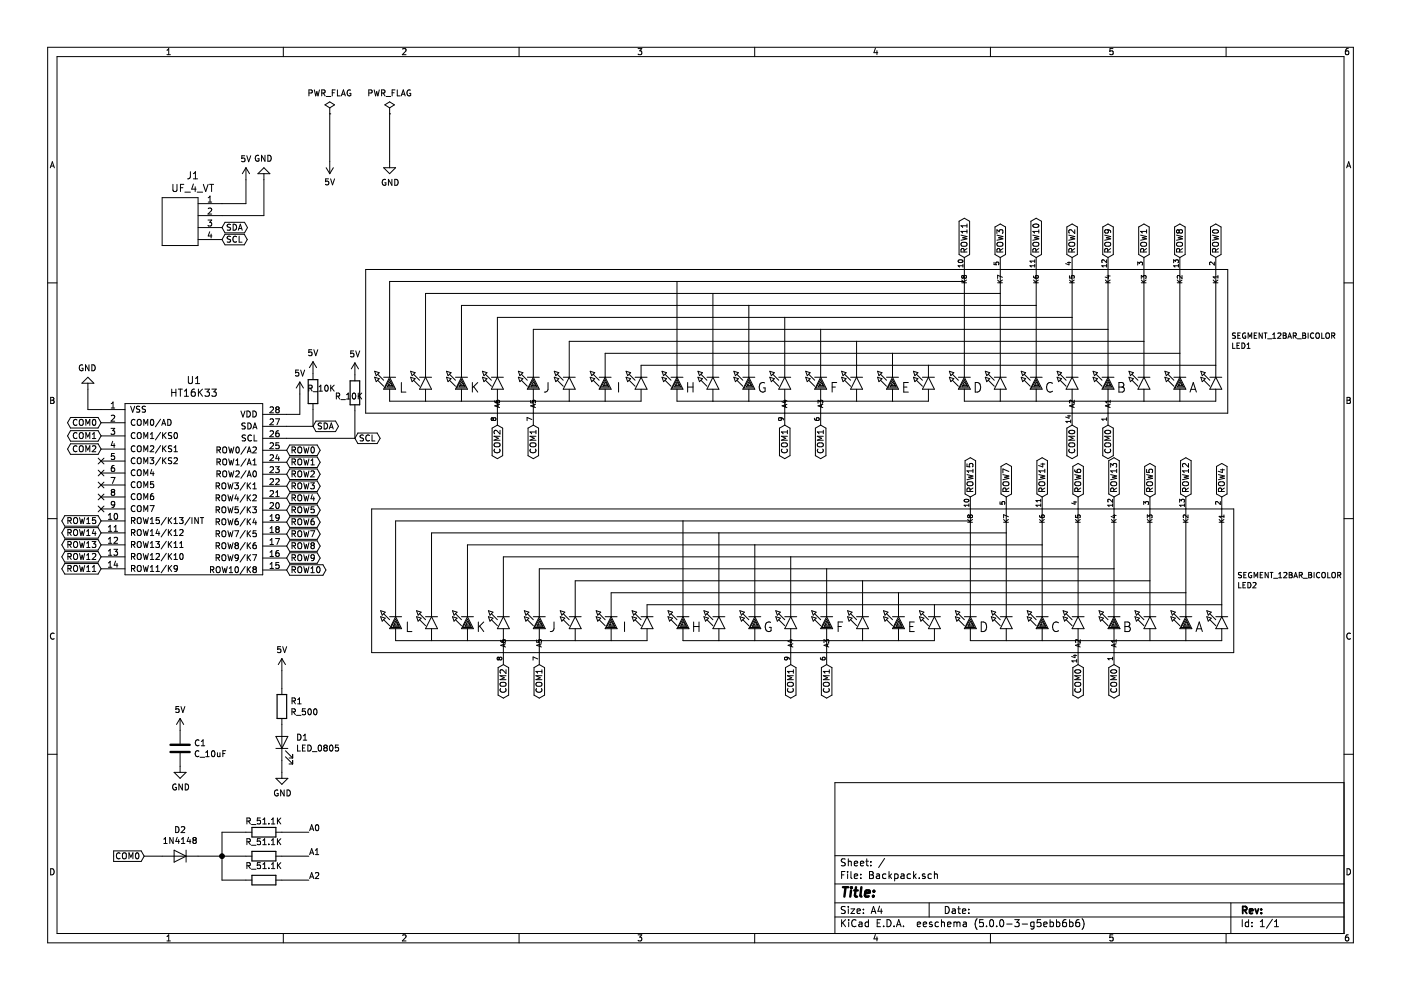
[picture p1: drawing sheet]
EESchema Schematic File Version 4
LIBS:Backpack-cache
EELAYER 26 0
EELAYER END
$Descr A4 11693 8268
encoding utf-8
Sheet 1 1
Title ""
Date ""
Rev ""
Comp ""
Comment1 ""
Comment2 ""
Comment3 ""
Comment4 ""
$EndDescr
$Comp
L Adafruit_Parts:SEGMENT_12BAR_BICOLOR LED1
U 1 1
P 6750 2850
F 0 "LED1" H 3222 2892 45  0000 R CNN
F 1 "SEGMENT_12BAR_BICOLOR" H 3222 2808 45  0000 R CNN
F 2 "" H 6750 2850 60  0001 C CNN
F 3 "" H 6750 2850 60  0001 C CNN
	1    6750 2850
	-1   0    0    1   
$EndComp
$Comp
L Adafruit_Parts:SEGMENT_12BAR_BICOLOR LED2
U 1 1
P 6800 4850
F 0 "LED2" H 3272 4892 45  0000 R CNN
F 1 "SEGMENT_12BAR_BICOLOR" H 3272 4808 45  0000 R CNN
F 2 "" H 6800 4850 60  0001 C CNN
F 3 "" H 6800 4850 60  0001 C CNN
	1    6800 4850
	-1   0    0    1   
$EndComp
$Comp
L Adafruit_Parts:HT16K33 U1
U 1 1
P 1730 5150
F 0 "U1" H 1615 7127 60  0000 C CNN
F 1 "HT16K33" H 1615 7021 60  0000 C CNN
F 2 "adafruit:SSOP28" H 2380 5870 60  0001 C CNN
F 3 "" H 2380 5870 60  0001 C CNN
	1    1730 5150
	1    0    0    -1  
$EndComp
$Comp
L Formula_Parts:UF_4_VT J1
U 1 1
P 1500 1900
F 0 "J1" H 1606 2337 60  0000 C CNN
F 1 "UF_4_VT" H 1606 2231 60  0000 C CNN
F 2 "footprints:Ultrafit_4" H 1400 2150 60  0001 C CNN
F 3 "http://www.literature.molex.com/SQLImages/kelmscott/Molex/PDF_Images/987651-1008.pdf" H 1500 2250 60  0001 C CNN
F 4 "DK" H 1500 1900 60  0001 C CNN "MFN"
F 5 "WM11574-ND" H 1500 1900 60  0001 C CNN "MPN"
F 6 "https://www.digikey.com/products/en?keywords=WM11574-ND" H 2000 2750 60  0001 C CNN "PurchasingLink"
	1    1500 1900
	1    0    0    -1  
$EndComp
Wire Wire Line
	1850 1700 2050 1700
Wire Wire Line
	2050 1700 2050 1500
Wire Wire Line
	1850 1800 2200 1800
Wire Wire Line
	2200 1800 2200 1500
$Comp
L Adafruit_Parts:5V #SUPPLY?
U 1 1
P 2050 1500
F 0 "#SUPPLY?" H 2050 1500 50  0001 L BNN
F 1 "5V" H 2050 1674 50  0000 C CNN
F 2 "" H 2050 1500 60  0001 C CNN
F 3 "" H 2050 1500 60  0001 C CNN
	1    2050 1500
	1    0    0    -1  
$EndComp
$Comp
L Adafruit_Parts:GND #PWR?
U 1 1
P 2200 1500
F 0 "#PWR?" H 2200 1250 50  0001 C CNN
F 1 "GND" H 2205 1327 50  0000 C CNN
F 2 "" H 2200 1500 50  0001 C CNN
F 3 "" H 2200 1500 50  0001 C CNN
	1    2200 1500
	-1   0    0    1   
$EndComp
$Comp
L Formula_Parts:C_10uF C1
U 1 1
P 1500 6250
F 0 "C1" H 1615 6296 50  0000 L CNN
F 1 "C_10uF" H 1615 6205 50  0000 L CNN
F 2 "footprints:C_0805_OEM" H 1538 6100 50  0001 C CNN
F 3 "http://www.samsungsem.com/kr/support/product-search/mlcc/__icsFiles/afieldfile/2018/06/20/CL21A106KPFNNNE.pdf" H 1525 6350 50  0001 C CNN
F 4 "DK" H 1500 6250 60  0001 C CNN "MFN"
F 5 "1276-1052-1-ND" H 1500 6250 60  0001 C CNN "MPN"
F 6 "https://www.digikey.com/product-detail/en/samsung-electro-mechanics/CL21A106KPFNNNE/1276-1052-1-ND/3889138" H 1925 6750 60  0001 C CNN "PurchasingLink"
	1    1500 6250
	1    0    0    -1  
$EndComp
$Comp
L power:GND #PWR?
U 1 1
P 1500 6400
F 0 "#PWR?" H 1500 6150 50  0001 C CNN
F 1 "GND" H 1505 6227 50  0000 C CNN
F 2 "" H 1500 6400 50  0001 C CNN
F 3 "" H 1500 6400 50  0001 C CNN
	1    1500 6400
	1    0    0    -1  
$EndComp
$Comp
L Adafruit_Parts:5V #SUPPLY?
U 1 1
P 1500 6100
F 0 "#SUPPLY?" H 1500 6100 50  0001 L BNN
F 1 "5V" H 1500 6274 50  0000 C CNN
F 2 "" H 1500 6100 60  0001 C CNN
F 3 "" H 1500 6100 60  0001 C CNN
	1    1500 6100
	1    0    0    -1  
$EndComp
$Comp
L Adafruit_Parts:LED_0805 D1
U 1 1
P 2350 6200
F 0 "D1" V 2388 6083 50  0000 R CNN
F 1 "LED_0805" V 2297 6083 50  0000 R CNN
F 2 "footprints:LED_0805_OEM" H 2250 6200 50  0001 C CNN
F 3 "http://www.osram-os.com/Graphics/XPic9/00078860_0.pdf" H 2350 6300 50  0001 C CNN
F 4 "475-1410-1-ND" H 2350 6200 60  0001 C CNN "MPN"
F 5 "Digi-Key" H 2350 6200 60  0001 C CNN "MFN"
F 6 "Value" H 2350 6200 60  0001 C CNN "Package"
F 7 "https://www.digikey.com/products/en?keywords=475-1410-1-ND" H 2750 6700 60  0001 C CNN "PurchasingLink"
	1    2350 6200
	0    -1   -1   0   
$EndComp
$Comp
L power:GND #PWR?
U 1 1
P 2350 6450
F 0 "#PWR?" H 2350 6200 50  0001 C CNN
F 1 "GND" H 2355 6277 50  0000 C CNN
F 2 "" H 2350 6450 50  0001 C CNN
F 3 "" H 2350 6450 50  0001 C CNN
	1    2350 6450
	1    0    0    -1  
$EndComp
Wire Wire Line
	2350 6350 2350 6450
$Comp
L Adafruit_Parts:R_500 R1
U 1 1
P 2350 5900
F 0 "R1" H 2420 5946 50  0000 L CNN
F 1 "R_500" H 2420 5855 50  0000 L CNN
F 2 "footprints:R_0402_OEM" V 2280 5900 50  0001 C CNN
F 3 "http://www.vishay.com/docs/60057/pnm.pdf" V 2430 5900 50  0001 C CNN
F 4 "Value" H 2350 5900 60  0001 C CNN "Package"
F 5 "Digi Key" V 2530 6000 60  0001 C CNN "MFN"
F 6 "541-1905-2-ND" V 2630 6100 60  0001 C CNN "MPN"
F 7 "https://www.digikey.com/product-detail/en/vishay-dale/PNM0402E5000BST1/541-1905-2-ND/4341867" V 2730 6200 60  0001 C CNN "PurchasingLink"
	1    2350 5900
	1    0    0    -1  
$EndComp
Wire Wire Line
	2350 5750 2350 5600
$Comp
L Adafruit_Parts:5V #SUPPLY?
U 1 1
P 2350 5600
F 0 "#SUPPLY?" H 2350 5600 50  0001 L BNN
F 1 "5V" H 2350 5774 50  0000 C CNN
F 2 "" H 2350 5600 60  0001 C CNN
F 3 "" H 2350 5600 60  0001 C CNN
	1    2350 5600
	1    0    0    -1  
$EndComp
$Comp
L Adafruit_Parts:PWR_FLAG #FLG?
U 1 1
P 2750 950
F 0 "#FLG?" H 2750 1025 50  0001 C CNN
F 1 "PWR_FLAG" H 2750 1124 50  0000 C CNN
F 2 "" H 2750 950 50  0001 C CNN
F 3 "" H 2750 950 50  0001 C CNN
	1    2750 950 
	1    0    0    -1  
$EndComp
$Comp
L Adafruit_Parts:PWR_FLAG #FLG?
U 1 1
P 3250 950
F 0 "#FLG?" H 3250 1025 50  0001 C CNN
F 1 "PWR_FLAG" H 3250 1124 50  0000 C CNN
F 2 "" H 3250 950 50  0001 C CNN
F 3 "" H 3250 950 50  0001 C CNN
	1    3250 950 
	1    0    0    -1  
$EndComp
$Comp
L Adafruit_Parts:5V #SUPPLY?
U 1 1
P 2750 1350
F 0 "#SUPPLY?" H 2750 1350 50  0001 L BNN
F 1 "5V" H 2750 1524 50  0000 C CNN
F 2 "" H 2750 1350 60  0001 C CNN
F 3 "" H 2750 1350 60  0001 C CNN
	1    2750 1350
	-1   0    0    1   
$EndComp
$Comp
L Adafruit_Parts:GND #PWR?
U 1 1
P 3250 1350
F 0 "#PWR?" H 3250 1100 50  0001 C CNN
F 1 "GND" H 3255 1177 50  0000 C CNN
F 2 "" H 3250 1350 50  0001 C CNN
F 3 "" H 3250 1350 50  0001 C CNN
	1    3250 1350
	1    0    0    -1  
$EndComp
Wire Wire Line
	3250 950  3250 1350
Wire Wire Line
	2750 950  2750 1350
$Comp
L Adafruit_Parts:GND #PWR?
U 1 1
P 730 3250
F 0 "#PWR?" H 730 3000 50  0001 C CNN
F 1 "GND" H 735 3077 50  0000 C CNN
F 2 "" H 730 3250 50  0001 C CNN
F 3 "" H 730 3250 50  0001 C CNN
	1    730  3250
	-1   0    0    1   
$EndComp
Text GLabel 1850 1900 2    50   BiDi ~ 0
SDA
Text GLabel 1850 2000 2    50   BiDi ~ 0
SCL
Text GLabel 4150 3550 3    50   BiDi ~ 0
COM2
Text GLabel 4450 3550 3    50   BiDi ~ 0
COM1
Text GLabel 6550 3550 3    50   BiDi ~ 0
COM1
Text GLabel 6850 3550 3    50   BiDi ~ 0
COM1
Text GLabel 8950 3550 3    50   BiDi ~ 0
COM0
Text GLabel 9250 3550 3    50   BiDi ~ 0
COM0
Text GLabel 4200 5550 3    50   BiDi ~ 0
COM2
Text GLabel 4500 5550 3    50   BiDi ~ 0
COM1
Text GLabel 6600 5550 3    50   BiDi ~ 0
COM1
Text GLabel 6900 5550 3    50   BiDi ~ 0
COM1
Text GLabel 9000 5550 3    50   BiDi ~ 0
COM0
Text GLabel 9300 5550 3    50   BiDi ~ 0
COM0
Text GLabel 8050 2150 1    50   BiDi ~ 0
ROW11
Text GLabel 8350 2150 1    50   BiDi ~ 0
ROW3
Text GLabel 8650 2150 1    50   BiDi ~ 0
ROW10
Text GLabel 8950 2150 1    50   BiDi ~ 0
ROW2
Text GLabel 9250 2150 1    50   BiDi ~ 0
ROW9
Text GLabel 9550 2150 1    50   BiDi ~ 0
ROW1
Text GLabel 9850 2150 1    50   BiDi ~ 0
ROW8
Text GLabel 10150 2150 1    50   BiDi ~ 0
ROW0
Text GLabel 8100 4150 1    50   BiDi ~ 0
ROW15
Text GLabel 8400 4150 1    50   BiDi ~ 0
ROW7
Text GLabel 8700 4150 1    50   BiDi ~ 0
ROW14
Text GLabel 9000 4150 1    50   BiDi ~ 0
ROW6
Text GLabel 9300 4150 1    50   BiDi ~ 0
ROW13
Text GLabel 9600 4150 1    50   BiDi ~ 0
ROW5
Text GLabel 9900 4150 1    50   BiDi ~ 0
ROW12
Text GLabel 10200 4150 1    50   BiDi ~ 0
ROW4
Text GLabel 1200 7150 0    50   Input ~ 0
COM0
Wire Wire Line
	1650 7150 1850 7150
Wire Wire Line
	1850 7150 1850 6950
Wire Wire Line
	1850 6950 2050 6950
Wire Wire Line
	1850 7150 2050 7150
Connection ~ 1850 7150
Wire Wire Line
	1200 7150 1350 7150
$Comp
L Diode:1N4148 D2
U 1 1
P 1500 7150
F 0 "D2" H 1500 6934 50  0000 C CNN
F 1 "1N4148" H 1500 7025 50  0000 C CNN
F 2 "Diode_THT:D_DO-35_SOD27_P7.62mm_Horizontal" H 1500 6975 50  0001 C CNN
F 3 "http://www.nxp.com/documents/data_sheet/1N4148_1N4448.pdf" H 1500 7150 50  0001 C CNN
	1    1500 7150
	-1   0    0    1   
$EndComp
Wire Wire Line
	1850 7150 1850 7350
Wire Wire Line
	1850 7350 2050 7350
$Comp
L Formula_Parts:R_51.1K R?
U 1 1
P 2200 6950
F 0 "R?" V 2407 6950 50  0001 C CNN
F 1 "R_51.1K" V 2316 6950 50  0000 C BNN
F 2 "footprints:R_0805_OEM" H 2130 6950 50  0001 C CNN
F 3 "https://industrial.panasonic.com/cdbs/www-data/pdf/RDA0000/AOA0000C304.pdf" H 2280 6950 50  0001 C CNN
F 4 "DK" H 2200 6950 60  0001 C CNN "MFN"
F 5 "P51.1KCCT-ND" H 2200 6950 60  0001 C CNN "MPN"
F 6 "https://www.digikey.com/product-detail/en/panasonic-electronic-components/ERJ-6ENF5112V/P51.1KCCT-ND/119466" H 2680 7350 60  0001 C CNN "PurchasingLink"
	1    2200 6950
	0    -1   -1   0   
$EndComp
$Comp
L Formula_Parts:R_51.1K R?
U 1 1
P 2200 7150
F 0 "R?" V 2407 7150 50  0001 C CNN
F 1 "R_51.1K" V 2315 7150 50  0000 C CNN
F 2 "footprints:R_0805_OEM" H 2130 7150 50  0001 C CNN
F 3 "https://industrial.panasonic.com/cdbs/www-data/pdf/RDA0000/AOA0000C304.pdf" H 2280 7150 50  0001 C CNN
F 4 "DK" H 2200 7150 60  0001 C CNN "MFN"
F 5 "P51.1KCCT-ND" H 2200 7150 60  0001 C CNN "MPN"
F 6 "https://www.digikey.com/product-detail/en/panasonic-electronic-components/ERJ-6ENF5112V/P51.1KCCT-ND/119466" H 2680 7550 60  0001 C CNN "PurchasingLink"
	1    2200 7150
	0    -1   -1   0   
$EndComp
Wire Wire Line
	2350 7150 2575 7150
Wire Wire Line
	2350 6950 2575 6950
$Comp
L Formula_Parts:R_51.1K R?
U 1 1
P 2200 7350
F 0 "R?" V 2407 7350 50  0001 C CNN
F 1 "R_51.1K" V 2315 7350 50  0000 C CNN
F 2 "footprints:R_0805_OEM" H 2130 7350 50  0001 C CNN
F 3 "https://industrial.panasonic.com/cdbs/www-data/pdf/RDA0000/AOA0000C304.pdf" H 2280 7350 50  0001 C CNN
F 4 "DK" H 2200 7350 60  0001 C CNN "MFN"
F 5 "P51.1KCCT-ND" H 2200 7350 60  0001 C CNN "MPN"
F 6 "https://www.digikey.com/product-detail/en/panasonic-electronic-components/ERJ-6ENF5112V/P51.1KCCT-ND/119466" H 2680 7750 60  0001 C CNN "PurchasingLink"
	1    2200 7350
	0    -1   -1   0   
$EndComp
Wire Wire Line
	2350 7350 2575 7350
Text Label 2575 6950 0    50   ~ 0
A0
Text Label 2575 7150 0    50   ~ 0
A1
Text Label 2575 7350 0    50   ~ 0
A2
$Comp
L Adafruit_Parts:5V #SUPPLY?
U 1 1
P 2500 3290
F 0 "#SUPPLY?" H 2500 3290 50  0001 L BNN
F 1 "5V" H 2500 3464 50  0000 C CNN
F 2 "" H 2500 3290 60  0001 C CNN
F 3 "" H 2500 3290 60  0001 C CNN
	1    2500 3290
	1    0    0    -1  
$EndComp
Wire Wire Line
	840  3420 730  3420
Wire Wire Line
	730  3420 730  3250
Wire Wire Line
	2390 3460 2500 3460
Wire Wire Line
	2500 3460 2500 3290
NoConn ~ 840  3850
NoConn ~ 840  3950
NoConn ~ 840  4050
NoConn ~ 840  4150
NoConn ~ 840  4250
Text GLabel 840  3530 0    50   BiDi ~ 0
COM0
Text GLabel 840  3640 0    50   BiDi ~ 0
COM1
Text GLabel 840  3750 0    50   BiDi ~ 0
COM2
Text GLabel 840  4350 0    50   BiDi ~ 0
ROW15
Text GLabel 840  4450 0    50   BiDi ~ 0
ROW14
Text GLabel 840  4550 0    50   BiDi ~ 0
ROW13
Text GLabel 840  4650 0    50   BiDi ~ 0
ROW12
Text GLabel 840  4750 0    50   BiDi ~ 0
ROW11
Text GLabel 2390 3760 2    50   BiDi ~ 0
ROW0
Text GLabel 2390 3860 2    50   BiDi ~ 0
ROW1
Text GLabel 2390 3960 2    50   BiDi ~ 0
ROW2
Text GLabel 2390 4060 2    50   BiDi ~ 0
ROW3
Text GLabel 2390 4160 2    50   BiDi ~ 0
ROW4
Text GLabel 2390 4260 2    50   BiDi ~ 0
ROW5
Text GLabel 2390 4360 2    50   BiDi ~ 0
ROW6
Text GLabel 2390 4460 2    50   BiDi ~ 0
ROW7
Text GLabel 2390 4560 2    50   BiDi ~ 0
ROW8
Text GLabel 2390 4660 2    50   BiDi ~ 0
ROW9
Text GLabel 2390 4760 2    50   BiDi ~ 0
ROW10
Wire Wire Line
	2390 3560 2610 3560
Wire Wire Line
	2610 3560 2610 3420
$Comp
L Formula_Parts:R_10K R?
U 1 1
P 2610 3270
F 0 "R?" H 2680 3316 50  0001 L CNN
F 1 "R_10K" H 2680 3270 50  0000 C BNN
F 2 "footprints:R_0805_OEM" H 2540 3270 50  0001 C CNN
F 3 "http://www.bourns.com/data/global/pdfs/CRS.pdf" H 2690 3270 50  0001 C CNN
F 4 "DK" H 2610 3270 60  0001 C CNN "MFN"
F 5 "CRS0805-FX-1002ELFCT-ND" H 2610 3270 60  0001 C CNN "MPN"
F 6 "https://www.digikey.com/products/en?keywords=CRS0805-FX-1002ELFCT-ND" H 3090 3670 60  0001 C CNN "PurchasingLink"
	1    2610 3270
	1    0    0    -1  
$EndComp
$Comp
L Adafruit_Parts:5V #SUPPLY?
U 1 1
P 2610 3120
F 0 "#SUPPLY?" H 2610 3120 50  0001 L BNN
F 1 "5V" H 2610 3294 50  0000 C CNN
F 2 "" H 2610 3120 60  0001 C CNN
F 3 "" H 2610 3120 60  0001 C CNN
	1    2610 3120
	1    0    0    -1  
$EndComp
Text GLabel 2610 3560 2    50   BiDi ~ 0
SDA
Wire Wire Line
	2390 3660 2960 3660
Wire Wire Line
	2960 3660 2960 3430
Text GLabel 2960 3660 2    50   BiDi ~ 0
SCL
$Comp
L Formula_Parts:R_10K R?
U 1 1
P 2960 3280
F 0 "R?" H 3030 3326 50  0001 L CNN
F 1 "R_10K" H 3030 3280 50  0000 R TNN
F 2 "footprints:R_0805_OEM" H 2890 3280 50  0001 C CNN
F 3 "http://www.bourns.com/data/global/pdfs/CRS.pdf" H 3040 3280 50  0001 C CNN
F 4 "DK" H 2960 3280 60  0001 C CNN "MFN"
F 5 "CRS0805-FX-1002ELFCT-ND" H 2960 3280 60  0001 C CNN "MPN"
F 6 "https://www.digikey.com/products/en?keywords=CRS0805-FX-1002ELFCT-ND" H 3440 3680 60  0001 C CNN "PurchasingLink"
	1    2960 3280
	1    0    0    -1  
$EndComp
$Comp
L Adafruit_Parts:5V #SUPPLY?
U 1 1
P 2960 3130
F 0 "#SUPPLY?" H 2960 3130 50  0001 L BNN
F 1 "5V" H 2960 3304 50  0000 C CNN
F 2 "" H 2960 3130 60  0001 C CNN
F 3 "" H 2960 3130 60  0001 C CNN
	1    2960 3130
	1    0    0    -1  
$EndComp
$EndSCHEMATC
